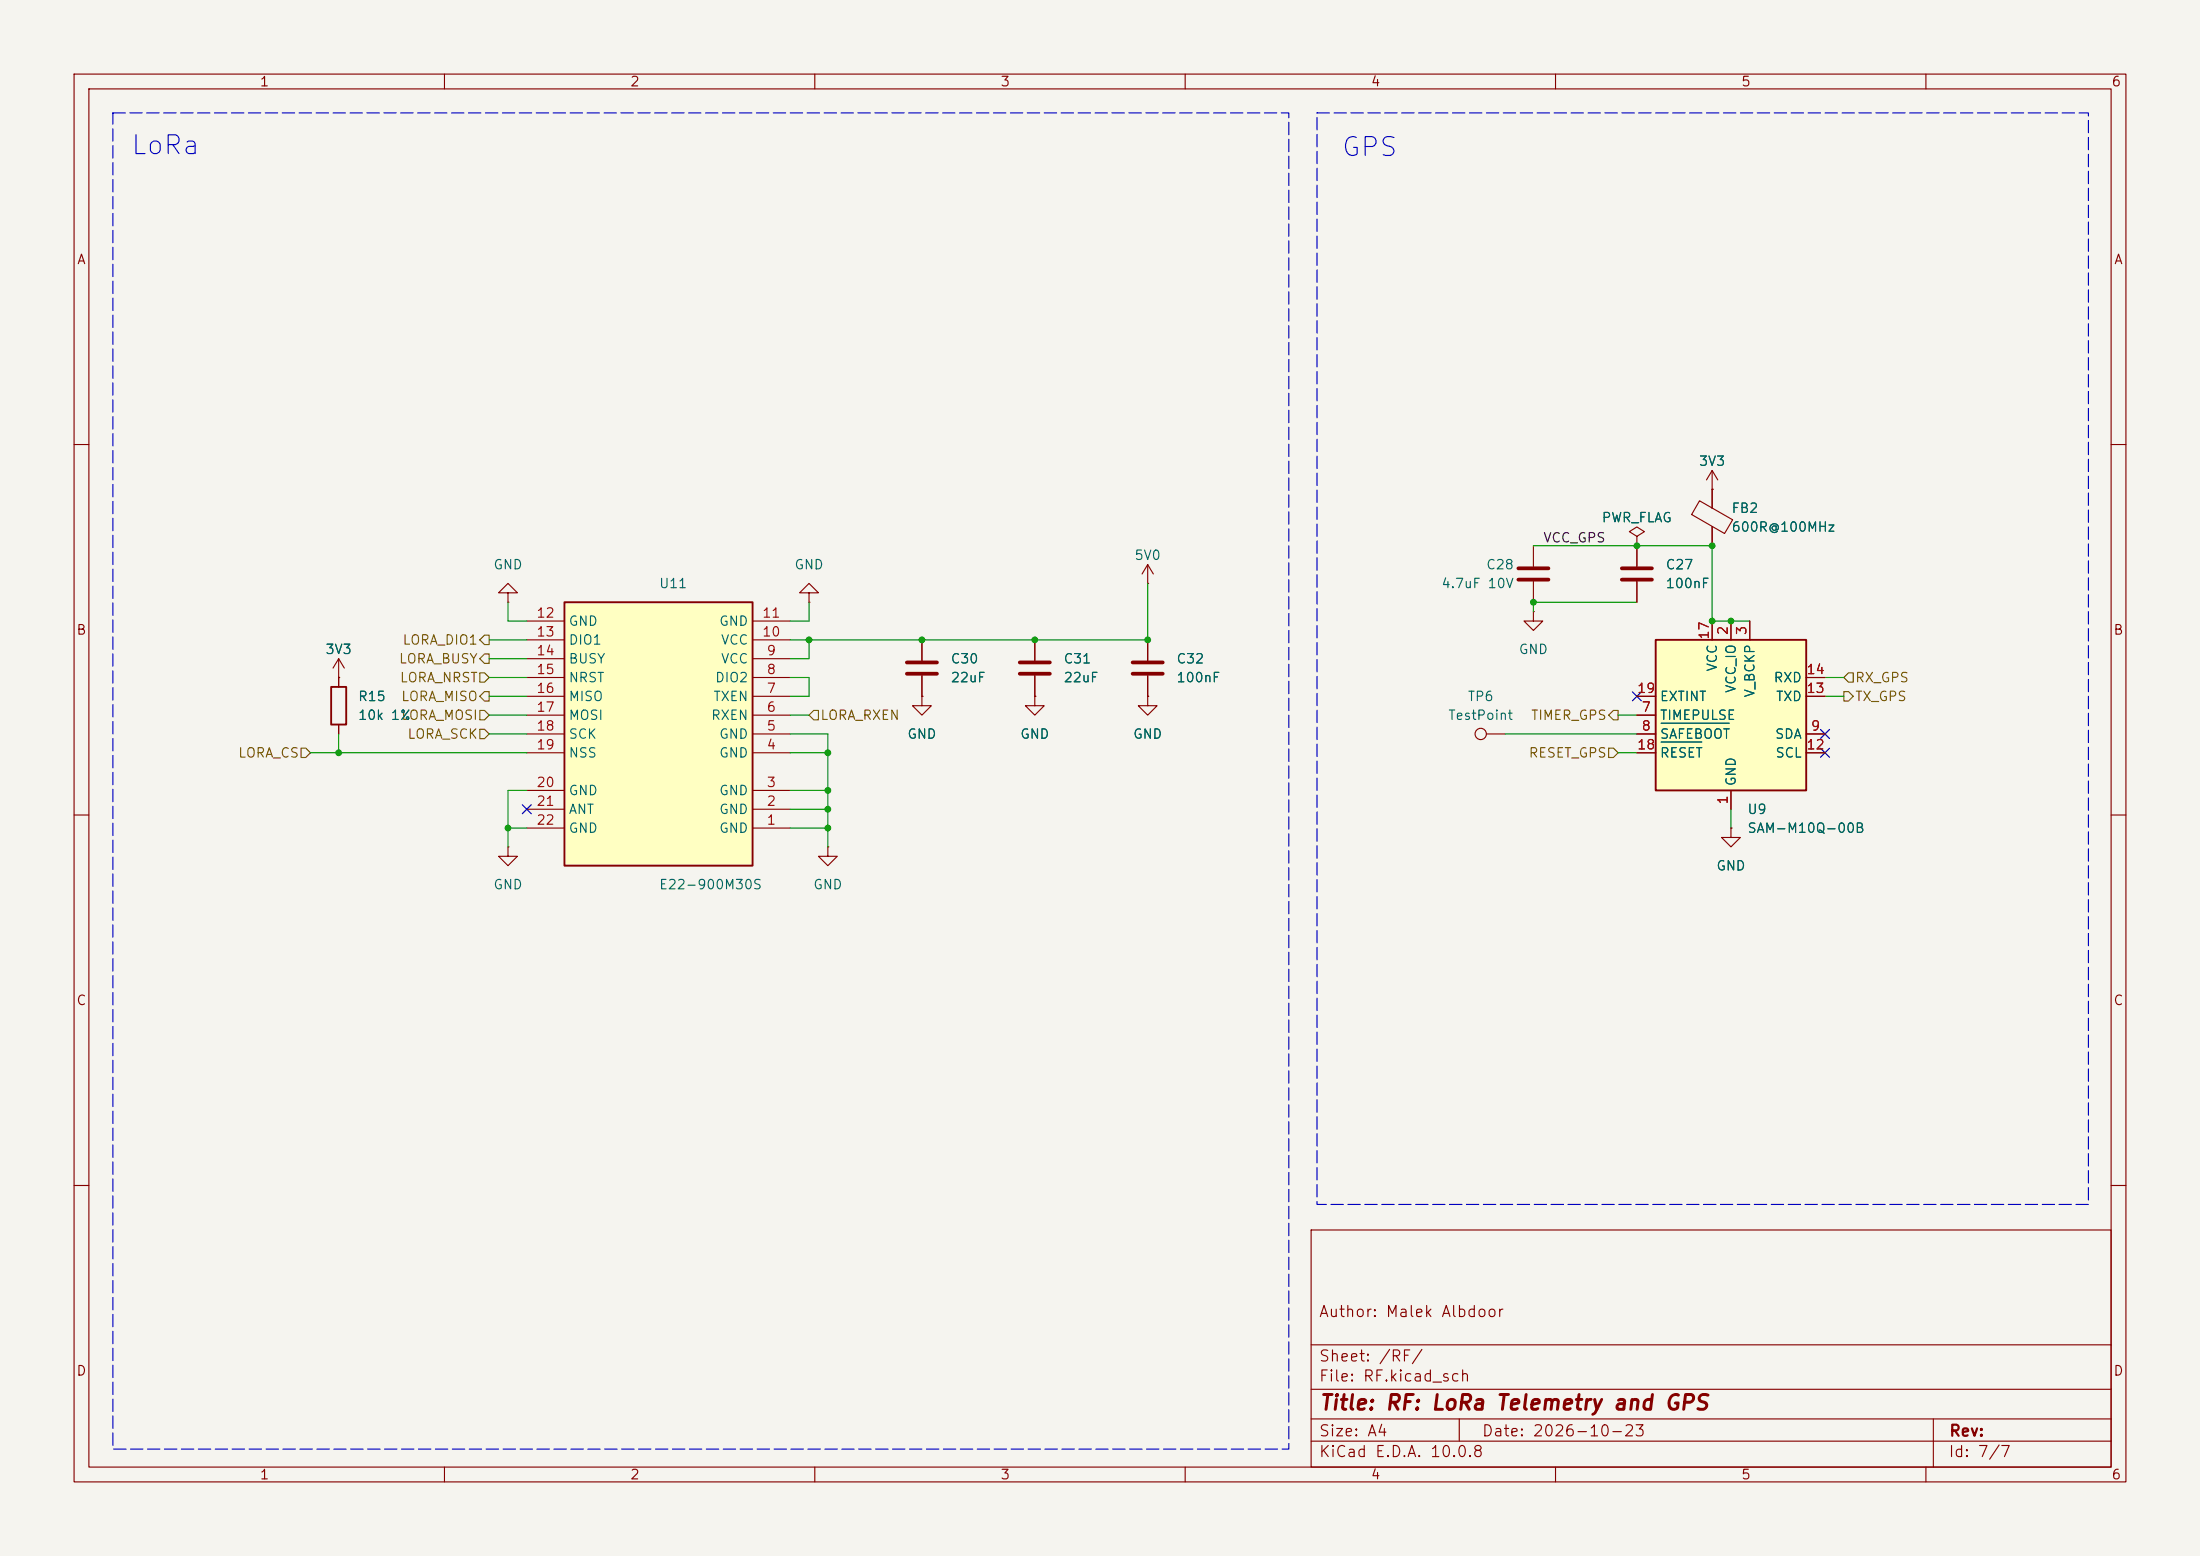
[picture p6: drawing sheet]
<svg xmlns="http://www.w3.org/2000/svg" width="297mm" height="210mm" viewBox="0 0 297 210" stroke-linecap="round" stroke-linejoin="round" font-family="sans-serif">
<path d="M0 0h297v210h-297z" fill="#f5f4ef" stroke="#f5f4ef" stroke-width=".14"/>
<g fill="none" stroke="#840000" stroke-width=".15">
<path d="M10 10h277v190h-277zM12 12h273v186h-273zM60 10v2M110 10v2M160 10v2M210 10v2M260 10v2M10 60h2M285 60h2M10 110h2M285 110h2M10 160h2"/>
<path d="M177 166h108v32h-108zM285 160h2M60 198v2M110 198v2M160 198v2M177 194.5h108M177 191.5h108M177 187.5h108M177 181.5h108M197 191.5v3M210 198v2M260 198v2"/>
<path d="M261 191.5v6.5"/>
</g>
<path d="M76.2 81.3h25.4v35.5h-25.4z" fill="#ffffc2"/>
<path d="M76.2 81.3h25.4v35.5h-25.4z" fill="none" stroke="#840000" stroke-width=".25"/>
<g fill="none" stroke="#840000" stroke-width=".15">
<path d="M71.1 99.1h5.1M71.1 96.5h5.1M71.1 94h5.1M71.1 91.4h5.1M71.1 88.9h5.1M71.1 86.4h5.1M71.1 83.8h5.1M101.6 99.1h5.1M101.6 96.5h5.1M101.6 94h5.1M101.6 91.4h5.1M101.6 88.9h5.1"/>
<path d="M101.6 86.4h5.1M101.6 83.8h5.1M200.7 99.1h2.5M71.1 111.8h5.1M71.1 109.2h5.1M71.1 106.7h5.1M71.1 101.6h5.1M101.6 111.8h5.1M101.6 109.2h5.1M101.6 106.7h5.1M101.6 101.6h5.1"/>
<circle cx="199.9" cy="99.1" r=".76"/>
</g>
<path d="M223.5 86.4h20.3v20.3h-20.3z" fill="#ffffc2"/>
<path d="M44.7 92.7h2v5.1h-2zM223.5 86.4h20.3v20.3h-20.3z" fill="none" stroke="#840000" stroke-width=".25"/>
<g fill="none" stroke="#840000" stroke-width=".15">
<path d="M154.9 78.7h.1M154.9 76.2v2.5M154.9 76.2l-.7 1.3M154.9 76.2l.8 1.3M207 73.7v2.8M207 78.5v2.8M221 72.4l1-.6-1-.7-1 .7 1 .6v1.3M221 73.7h.1M221 73.7v2.8M221 78.5v2.8M229.4 67.6l4.5 2.6-1.1 1.8-4.4-2.6zM231.1 66h.1"/>
<path d="M231.1 63.5v5.1M231.1 71.1v2.6M231.1 63.5l-.7 1.3M231.1 63.5l.8 1.3M45.7 91.4h.1M45.7 88.9l-.7 1.3M45.7 88.9l.8 1.3M45.7 88.9v3.8M45.7 97.8v1.3M68.6 80h1.2l-1.2-1.3-1.3 1.3h1.3v1.3M68.6 81.3h.1M109.2 80h1.3l-1.3-1.3-1.3 1.3h1.3v1.3"/>
<path d="M109.2 81.3h.1M124.5 94v1.3h1.2l-1.2 1.2-1.3-1.2h1.3M124.5 94h.1M124.5 86.4v2.8M124.5 91.2v2.8M139.7 94v1.3h1.3l-1.3 1.2-1.3-1.2h1.3M139.7 94h.1M139.7 86.4v2.8M139.7 91.2v2.8M154.9 94v1.3h1.3l-1.3 1.2-1.2-1.2h1.2M154.9 94h.1M154.9 86.4v2.8"/>
<path d="M154.9 91.2v2.8M207 82.6v1.2h1.3l-1.3 1.3-1.3-1.3h1.3M207 82.6h.1M221 96.5h2.5M221 99.1h2.5M221 94h2.5M231.1 83.8v2.6M233.7 83.8v2.6M236.2 83.8v2.6M243.8 99.1h2.6M243.8 94h2.6M243.8 91.4h2.6"/>
<path d="M68.6 114.3v1.3h1.2l-1.2 1.2-1.3-1.2h1.3M68.6 114.3h.1M111.8 114.3v1.3h1.2l-1.2 1.2-1.3-1.2h1.3M111.8 114.3h.1M221 101.6h2.5M233.7 111.8v1.2h1.2l-1.2 1.3-1.3-1.3h1.3M233.7 111.8h.1M233.7 106.7v2.5M243.8 101.6h2.6"/>
</g>
<path d="M224.3 97.6h9.1M224.3 100.2h5.4" fill="none" stroke="#006464" stroke-width=".15"/>
<path d="M205 76.7h4M205 78.2h4M218.9 76.7h4.1M218.9 78.2h4.1M122.4 89.4h4.1M122.4 90.9h4.1M137.7 89.4h4M137.7 90.9h4M152.9 89.4h4.1M152.9 90.9h4.1" fill="none" stroke="#840000" stroke-width=".51"/>
<path d="M64.8 98.4h.6l.6 .7-.6 .6h-.6zM64.8 90.8h.6l.6 .6-.6 .7h-.6zM64.8 95.9h.6l.6 .6-.6 .7h-.6zM65.4 85.7h.6v1.3h-.6l-.6-.6zM65.4 88.3h.6v1.2h-.6l-.6-.6zM65.4 93.3h.6v1.3h-.6l-.6-.6zM109.2 96.5l.7-.6h.6v1.3h-.6zM217.8 95.9h.6v1.3h-.6l-.6-.7zM248.9 93.3h.7l.6 .7-.6 .6h-.7zM249.6 90.8h.6v1.3h-.6l-.7-.7zM40.6 101h.7l.6 .6-.6 .6h-.7zM217.2 101h.6l.6 .6-.6 .6h-.6z" fill="none" stroke="#725600" stroke-width=".15"/>
<g fill="none" stroke="#009600" stroke-width=".15">
<path d="M154.9 78.7v7.7h-48.2M207 73.7h24.1v10.1h5.1M45.7 99.1v2.5M66 94h5.1M66 88.9h5.1M66 96.5h5.1M66 91.4h5.1M66 99.1h5.1M66 86.4h5.1M68.6 81.3v2.5h2.5M106.7 91.4h2.5v2.6h-2.5M106.7 96.5h2.5"/>
<path d="M106.7 99.1h5.1v15.2M109.2 86.4v2.5h-2.5M109.2 81.3v2.5h-2.5M203.2 99.1h17.8M218.4 96.5h2.6M221 81.3h-14v1.3M246.4 94h2.5M246.4 91.4h2.5M41.9 101.6h29.2M68.6 111.8h2.5M71.1 106.7h-2.5v7.6M106.7 101.6h5.1"/>
<path d="M106.7 106.7h5.1M106.7 111.8h5.1M106.7 109.2h5.1M218.4 101.6h2.6M233.7 109.2v2.6"/>
</g>
<path d="M220.4 93.4l1.2 1.2M221.6 93.4l-1.2 1.2M245.8 98.5l1.2 1.2M247 98.5l-1.2 1.2M70.5 108.6l1.2 1.2M71.7 108.6l-1.2 1.2M245.8 101l1.2 1.2M247 101l-1.2 1.2" fill="none" stroke="#000084" stroke-width=".15"/>
<path d="M15.2 15.2h158.8v180.4h-158.8zM177.8 15.2h104.1v147.4h-104.1z" fill="none" stroke="#0000c2" stroke-width=".15" stroke-dasharray="1.7 .6"/>
<g fill="#009600">
<circle cx="233.7" cy="83.8" r=".46"/>
<circle cx="231.1" cy="83.8" r=".46"/>
<circle cx="231.1" cy="73.7" r=".46"/>
<circle cx="221" cy="73.7" r=".46"/>
<circle cx="207" cy="81.3" r=".46"/>
<circle cx="45.7" cy="101.6" r=".46"/>
<circle cx="111.8" cy="111.8" r=".46"/>
<circle cx="111.8" cy="106.7" r=".46"/>
<circle cx="139.7" cy="86.4" r=".46"/>
<circle cx="124.5" cy="86.4" r=".46"/>
<circle cx="154.9" cy="86.4" r=".46"/>
<circle cx="68.6" cy="111.8" r=".46"/>
<circle cx="111.8" cy="109.2" r=".46"/>
<circle cx="111.8" cy="101.6" r=".46"/>
<circle cx="109.2" cy="86.4" r=".46"/>
</g>
<g font-size="2.5" fill="#0000c2">
<text x="17.5" y="21.5">LoRa</text>
<text x="180.9" y="21.8">GPS</text>
</g>
<text font-size="2" fill="#840000" x="178" y="190.8">Title: RF: LoRa Telemetry and GPS</text>
<g font-size="1.5" fill="#840000">
<text x="178" y="178.1">Author: Malek Albdoor</text>
<text x="178" y="184.1">Sheet: /RF/</text>
<text x="178" y="186.8">File: RF.kicad_sch</text>
<text x="178" y="197">KiCad E.D.A. 10.0.8</text>
<text x="178" y="194.2">Size: A4</text>
<text x="200" y="194.2">Date: 2026-10-23</text>
<text x="263" y="197">Id: 7/7</text>
<text x="263" y="194.2">Rev:</text>
</g>
<g font-size="1.3" fill="#840000">
<text x="35" y="12">1</text>
<text x="85" y="12">2</text>
<text x="135" y="12">3</text>
<text x="185" y="12">4</text>
<text x="235" y="12">5</text>
<text x="285" y="12">6</text>
<text x="10.3" y="36">A</text>
<text x="285.3" y="36">A</text>
<text x="10.2" y="86">B</text>
<text x="285.2" y="86">B</text>
<text x="10.2" y="136">C</text>
<text x="285.2" y="136">C</text>
<text x="10.2" y="186">D</text>
<text x="285.2" y="186">D</text>
<text x="35" y="200">1</text>
<text x="85" y="200">2</text>
<text x="135" y="200">3</text>
<text x="185" y="200">4</text>
<text x="235" y="200">5</text>
<text x="285" y="200">6</text>
</g>
<g font-size="1.3" fill="#006464">
<text x="229.3" y="63.2">3V3</text>
<text x="216.1" y="70.8">PWR_FLAG</text>
<text x="233.7" y="69.5">FB2</text>
<text x="66.5" y="77.2">GND</text>
<text x="107.2" y="77.2">GND</text>
<text x="153.1" y="75.9">5V0</text>
<text x="200.5" y="77.2">C28</text>
<text x="224.8" y="77.2">C27</text>
<text x="233.7" y="72.1">600R@100MHz</text>
<text x="88.9" y="79.7">U11</text>
<text x="194.5" y="79.7">4.7uF 10V</text>
<text x="224.8" y="79.7">100nF</text>
<text x="43.8" y="88.6">3V3</text>
<text x="76.7" y="84.8">GND</text>
<text x="76.7" y="87.3">DIO1</text>
<text x="76.7" y="89.9">BUSY</text>
<text x="97" y="84.8">GND</text>
<text x="97.2" y="89.9">VCC</text>
<text x="97.2" y="87.3">VCC</text>
<text x="128.3" y="89.9">C30</text>
<text x="143.5" y="89.9">C31</text>
<text x="158.7" y="89.9">C32</text>
<text x="204.9" y="88.6">GND</text>
<text x="48.2" y="94.9">R15</text>
<text x="76.7" y="92.4">NRST</text>
<text x="76.7" y="94.9">MISO</text>
<text x="96.2" y="94.9">TXEN</text>
<text x="96.5" y="92.4">DIO2</text>
<text x="128.3" y="92.4">22uF</text>
<text x="143.5" y="92.4">22uF</text>
<text x="158.7" y="92.4">100nF</text>
<text x="198" y="94.9">TP6</text>
<text x="224" y="94.9">EXTINT</text>
<text x="232.1" y="90.7" transform="rotate(-90 232.1 90.7)">VCC</text>
<text x="234.6" y="93.6" transform="rotate(-90 234.6 93.6)">VCC_IO</text>
<text x="237.2" y="94.2" transform="rotate(-90 237.2 94.2)">V_BCKP</text>
<text x="239.4" y="92.4">RXD</text>
<text x="239.7" y="94.9">TXD</text>
<text x="48.2" y="97.5">10k 1%</text>
<text x="76.7" y="97.5">MOSI</text>
<text x="76.7" y="100">SCK</text>
<text x="95.9" y="97.5">RXEN</text>
<text x="97" y="100">GND</text>
<text x="122.4" y="100">GND</text>
<text x="137.6" y="100">GND</text>
<text x="152.9" y="100">GND</text>
<text x="195.4" y="97.5">TestPoint</text>
<text x="224" y="97.5">TIMEPULSE</text>
<text x="224" y="100">SAFEBOOT</text>
<text x="239.5" y="100">SDA</text>
<text x="76.7" y="102.6">NSS</text>
<text x="76.7" y="107.6">GND</text>
<text x="97" y="107.6">GND</text>
<text x="97" y="102.6">GND</text>
<text x="224" y="102.6">RESET</text>
<text x="234.6" y="106.2" transform="rotate(-90 234.6 106.2)">GND</text>
<text x="239.6" y="102.6">SCL</text>
<text x="76.7" y="110.2">ANT</text>
<text x="76.7" y="112.7">GND</text>
<text x="97" y="112.7">GND</text>
<text x="97" y="110.2">GND</text>
<text x="235.8" y="110.2">U9</text>
<text x="235.8" y="112.7">SAM-M10Q-00B</text>
<text x="231.6" y="117.8">GND</text>
<text x="66.5" y="120.3">GND</text>
<text x="88.9" y="120.3">E22-900M30S</text>
<text x="109.7" y="120.3">GND</text>
</g>
<text font-size="1.3" fill="#0f0f0f" x="208.3" y="73.5">VCC_GPS</text>
<g font-size="1.3" fill="#a90000">
<text x="72.3" y="83.7">12</text>
<text x="102.8" y="83.7">11</text>
<text x="72.3" y="86.2">13</text>
<text x="72.3" y="88.8">14</text>
<text x="102.8" y="86.2">10</text>
<text x="103.4" y="88.8">9</text>
<text x="231" y="86.4" transform="rotate(-90 231 86.4)">17</text>
<text x="233.5" y="85.8" transform="rotate(-90 233.5 85.8)">2</text>
<text x="236.1" y="85.8" transform="rotate(-90 236.1 85.8)">3</text>
<text x="72.3" y="91.3">15</text>
<text x="72.3" y="93.8">16</text>
<text x="103.4" y="93.8">7</text>
<text x="103.4" y="91.3">8</text>
<text x="220.9" y="93.8">19</text>
<text x="243.8" y="93.8">13</text>
<text x="243.8" y="91.3">14</text>
<text x="72.3" y="96.4">17</text>
<text x="72.3" y="98.9">18</text>
<text x="72.3" y="101.5">19</text>
<text x="103.4" y="101.5">4</text>
<text x="103.4" y="98.9">5</text>
<text x="103.4" y="96.4">6</text>
<text x="220.9" y="101.5">18</text>
<text x="221.5" y="96.4">7</text>
<text x="221.5" y="98.9">8</text>
<text x="243.8" y="101.5">12</text>
<text x="244.4" y="98.9">9</text>
<text x="72.3" y="106.5">20</text>
<text x="103.4" y="106.5">3</text>
<text x="72.3" y="109.1">21</text>
<text x="72.3" y="111.6">22</text>
<text x="103.4" y="111.6">1</text>
<text x="103.4" y="109.1">2</text>
<text x="233.5" y="108.7" transform="rotate(-90 233.5 108.7)">1</text>
</g>
<g font-size="1.3" fill="#725600">
<text x="53.8" y="89.9">LORA_BUSY</text>
<text x="54.3" y="87.3">LORA_DIO1</text>
<text x="53.9" y="92.4">LORA_NRST</text>
<text x="54.1" y="94.9">LORA_MISO</text>
<text x="250.4" y="92.4">RX_GPS</text>
<text x="250.4" y="94.9">TX_GPS</text>
<text x="54.1" y="97.5">LORA_MOSI</text>
<text x="54.9" y="100">LORA_SCK</text>
<text x="110.7" y="97.5">LORA_RXEN</text>
<text x="206.6" y="97.5">TIMER_GPS</text>
<text x="32.1" y="102.6">LORA_CS</text>
<text x="206.3" y="102.6">RESET_GPS</text>
</g>
</svg>
